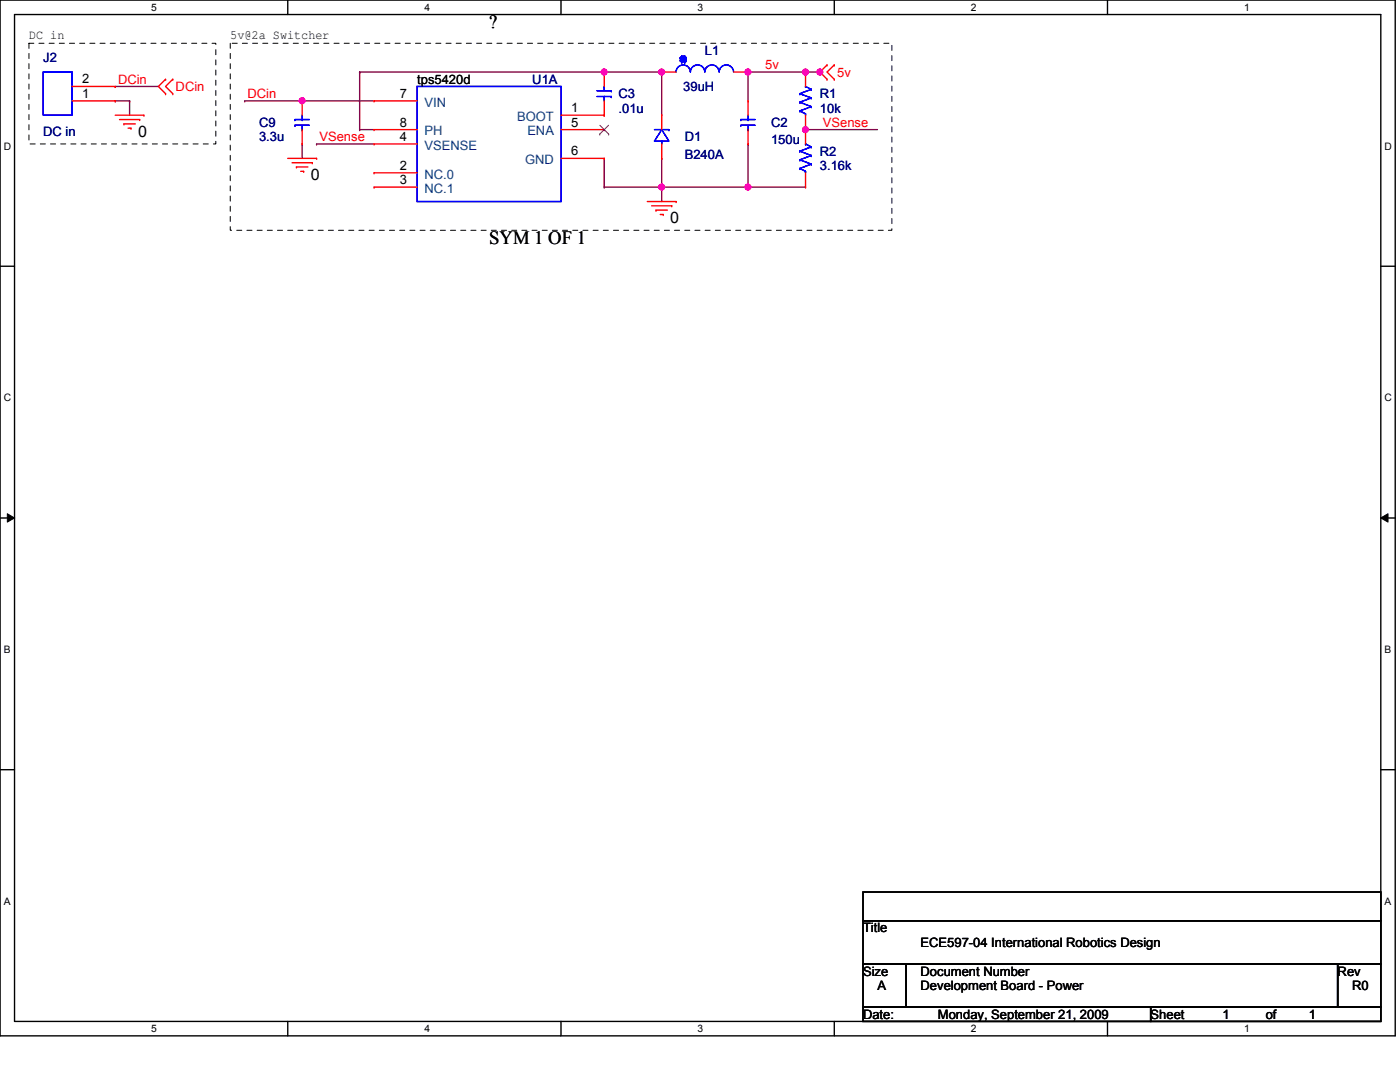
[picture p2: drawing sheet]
<svg xmlns="http://www.w3.org/2000/svg" width="279mm" height="216mm" viewBox="0 0 279 216" stroke-linecap="round" stroke-linejoin="round" font-family="sans-serif">
<path d="M0 0h278.4v206.7h-278.4zM2.9 2.9h272.7v200.9h-272.7z" fill="none" stroke="#000" stroke-width=".28"/>
<g fill="#fff">
<path d="M30.2 .3h1.1v2.3h-1.1z"/>
<path d="M30.2 204.1h1.1v2.3h-1.1z"/>
</g>
<path d="M57.4 0v2.9M57.4 203.8v2.9" fill="none" stroke="#000" stroke-width=".28"/>
<g fill="#fff">
<path d="M84.7 .3h1.1v2.3h-1.1z"/>
<path d="M84.7 204.1h1.1v2.3h-1.1z"/>
</g>
<path d="M112 0v2.9M112 203.8v2.9" fill="none" stroke="#000" stroke-width=".28"/>
<g fill="#fff">
<path d="M139.2 .3h1.2v2.3h-1.2z"/>
<path d="M139.2 204.1h1.2v2.3h-1.2z"/>
</g>
<path d="M166.5 0v2.9M166.5 203.8v2.9" fill="none" stroke="#000" stroke-width=".28"/>
<g fill="#fff">
<path d="M193.8 .3h1.1v2.3h-1.1z"/>
<path d="M193.8 204.1h1.1v2.3h-1.1z"/>
</g>
<path d="M221 0v2.9M221 203.8v2.9" fill="none" stroke="#000" stroke-width=".28"/>
<g fill="#fff">
<path d="M248.3 .3h1.1v2.3h-1.1z"/>
<path d="M248.3 204.1h1.1v2.3h-1.1z"/>
<path d="M.7 28h1.5v2.3h-1.5z"/>
<path d="M276.3 28h1.5v2.3h-1.5z"/>
<path d="M.7 78.2h1.5v2.3h-1.5z"/>
<path d="M276.3 78.2h1.5v2.3h-1.5z"/>
</g>
<path d="M0 53.1h2.9M275.6 53.1h2.8" fill="none" stroke="#000" stroke-width=".28"/>
<g fill="#fff">
<path d="M.7 128.5h1.4v2.2h-1.4z"/>
<path d="M276.3 128.5h1.4v2.2h-1.4z"/>
</g>
<path d="M0 103.4h2.9M275.6 103.4h2.8" fill="none" stroke="#000" stroke-width=".28"/>
<path d="M1.5 102.5l1.4 .9-1.4 .8zM275.6 103.4l1.4-.9v1.7z" fill="#000"/>
<path d="M1.5 102.5l1.4 .9-1.4 .8zM275.6 103.4l1.4-.9v1.7z" fill="none" stroke="#000" stroke-width=".2"/>
<g fill="#fff">
<path d="M.7 178.7h1.4v2.3h-1.4z"/>
<path d="M276.3 178.7h1.4v2.3h-1.4z"/>
</g>
<path d="M0 153.6h2.9M275.6 153.6h2.8" fill="none" stroke="#000" stroke-width=".28"/>
<path d="M5.8 8.6h37.3v20.1h-37.3zM46 8.6h132v37.4h-132z" fill="none" stroke="#000" stroke-width=".2" stroke-dasharray="1 1 1 1 1 1 1 1"/>
<path d="M60.3 20.1h.1M60.3 20.1h14.4" fill="none" stroke="#800040" stroke-width=".28"/>
<circle cx="60.3" cy="20.1" r=".57" fill="#f0f"/>
<circle cx="60.3" cy="20.1" r=".57" fill="none" stroke="#f0f" stroke-width=".28"/>
<path d="M71.8 25.9h.1M71.8 25.9h2.9M160.8 25.9h.1M160.8 25.9h14.3" fill="none" stroke="#800040" stroke-width=".28"/>
<circle cx="160.7" cy="25.9" r=".57" fill="#f0f"/>
<circle cx="160.7" cy="25.9" r=".57" fill="none" stroke="#f0f" stroke-width=".28"/>
<path d="M63.2 28.7h.1M63.2 28.7h11.5M132.1 31.6h.1M132.1 31.6v5.7M149.3 37.3h.1M149.3 37.3h11.5" fill="none" stroke="#800040" stroke-width=".28"/>
<circle cx="149.3" cy="37.3" r=".57" fill="#f0f"/>
<circle cx="149.3" cy="37.3" r=".57" fill="none" stroke="#f0f" stroke-width=".28"/>
<g fill="none" stroke="#800040" stroke-width=".28">
<path d="M23 17.3h.1M23 17.3h8.6M71.8 14.4h.1M71.8 14.4v11.5M120.6 14.4h.1M120.6 14.4h11.5M23 20.1h.1M23 20.1h2.9M25.9 20.1h.1M25.9 20.1v2.9M48.8 20.1h.1M48.8 20.1h11.5"/>
<path d="M120.6 31.6h.1M120.6 37.3h.1M120.6 31.6v5.7M120.6 37.3h11.5"/>
</g>
<circle cx="120.6" cy="14.4" r=".57" fill="#f0f"/>
<circle cx="120.6" cy="14.4" r=".57" fill="none" stroke="#f0f" stroke-width=".28"/>
<path d="M132.1 14.4h.1M132.1 14.4v8.6" fill="none" stroke="#800040" stroke-width=".28"/>
<circle cx="132" cy="14.4" r=".57" fill="#f0f"/>
<circle cx="132" cy="14.4" r=".57" fill="none" stroke="#f0f" stroke-width=".28"/>
<path d="M132.1 37.3h.1M149.3 28.7h.1M149.3 28.7v8.6h-17.2" fill="none" stroke="#800040" stroke-width=".28"/>
<circle cx="132" cy="37.3" r=".57" fill="#f0f"/>
<circle cx="132" cy="37.3" r=".57" fill="none" stroke="#f0f" stroke-width=".28"/>
<path d="M149.3 14.4h.1M149.3 14.4v5.7" fill="none" stroke="#800040" stroke-width=".28"/>
<circle cx="149.3" cy="14.4" r=".57" fill="#f0f"/>
<circle cx="149.3" cy="14.4" r=".57" fill="none" stroke="#f0f" stroke-width=".28"/>
<path d="M160.8 14.4h.1M160.8 14.4h2.8" fill="none" stroke="#800040" stroke-width=".28"/>
<circle cx="163.6" cy="14.4" r=".57" fill="#f0f"/>
<circle cx="163.6" cy="14.4" r=".57" fill="none" stroke="#f0f" stroke-width=".28"/>
<circle cx="160.7" cy="14.4" r=".57" fill="#f0f"/>
<circle cx="160.7" cy="14.4" r=".57" fill="none" stroke="#f0f" stroke-width=".28"/>
<path d="M71.8 14.4h.1M71.8 14.4h48.8M149.3 14.4h.1M149.3 14.4h11.5M60.3 28.7h.1M60.3 28.7v2.9M132.1 37.3h.1M132.1 37.3v2.9" fill="none" stroke="#800040" stroke-width=".28"/>
<g fill="none" stroke="#f00" stroke-width=".28">
<path d="M14.4 17.3h8.6M23 17.3h.1M33 15.8h.1M33 18.7h.1M33 15.8l-1.4 1.5 1.4 1.4M34.5 18.7h.1M34.5 15.8h.1M34.5 15.8l-1.5 1.5 1.5 1.4M120.6 14.4h.1M120.6 14.4v2.9M132.1 14.4h.1M132.1 14.4h2.8"/>
<path d="M146.4 14.4h2.9M149.3 14.4h.1M160.8 14.4h.1M160.8 14.4v2.9M165.1 13h.1M165.1 15.8h.1M165.1 13l-1.5 1.4 1.5 1.4M166.5 15.8h.1M166.5 13h.1M166.5 13l-1.4 1.4 1.4 1.4M14.4 20.1h8.6M23 20.1h.1"/>
<path d="M23 23h5.7M23.9 23.9h4M24.7 24.7h.1M24.7 24.7h2.3M25.6 25.6h.5M26.1 25.6h.1M27.9 23.9h.1M28.7 23h.1M57.4 31.6h5.8M58.3 32.5h4M59.2 33.3h.1M59.2 33.3h2.2"/>
<path d="M60 34.2h.6M60.3 20.1h.1M60.3 28.7h.1M60.3 20.1v2.9M60.3 25.9v2.8M60.6 34.2h.1M62.3 32.5h.1M63.2 31.6h.1M74.7 37.3h.1M74.7 34.5h.1M74.7 28.7h.1M74.7 20.1h.1"/>
<path d="M74.7 25.9h.1M74.7 25.9h8.6M74.7 37.3h8.6M74.7 34.5h8.6M74.7 28.7h8.6M74.7 20.1h8.6M112 31.6h8.6M112 23h8.6M112 25.9h8.6M120.6 31.6h.1M120.6 25.9h.1M120.6 23h.1"/>
<path d="M120.6 20.1v2.9M132.1 31.6h.1M132.1 23h.1M132.1 23v2.9M132.1 28.7v2.9M149.3 20.1h.1M149.3 28.7h.1M149.3 20.1v2.9M149.3 25.9v2.8M160.8 25.9h.1M160.8 37.3h.1M160.8 23v5.7"/>
<path d="M160.8 34.5v2.8M129.2 40.2h5.7M130 41.1h4.1M130.9 41.9h.1M130.9 41.9h2.3M131.8 42.8h.6M132.4 42.8h.1M134.1 41.1h.1M134.9 40.2h.1"/>
</g>
<path d="M172.2 178h103.4v5.7h-103.4zM172.2 183.7h103.4v8.6h-103.4zM172.2 192.3h8.6v8.6h-8.6zM180.8 192.3h86.2v8.6h-86.2zM267 192.3h8.6v8.6h-8.6zM172.2 200.9h57.4v2.9h-57.4zM229.6 200.9h46v2.9h-46z" fill="none" stroke="#000" stroke-width=".28"/>
<g fill="none" stroke="#00f" stroke-width=".28">
<path d="M8.6 14.4h5.8v8.6h-5.8zM83.3 17.3h28.7v22.9h-28.7zM119.1 19.3h2.9M119.1 18.1h2.9M120.6 17.3h.1M120.6 19.3h.1M120.6 17.3v.8M120.6 19.3v.8M122 19.3h.1M122 18.1h.1M134.9 14.4a1.42 1.42 0 0 1 1.5-1.4 1.42 1.42 0 0 1 1.4 1.4M135.8 12.1h.1"/>
<path d="M135.8 11.5h.1M135.8 12.1l.3 .3M135.8 11.5v.6M135.8 11.5l1.1 .6M136.1 11.2h.1M136.1 12.4h.1M136.1 11.2l-.3 .3M136.1 11.2h.6M136.1 11.2l.6 1.2M136.1 12.4h.6M136.7 11.2h.1M136.7 12.4h.1"/>
<path d="M136.7 11.2l-.6 1.2M136.7 11.2l.2 .3M136.9 11.5h.1M136.9 12.1h.1M136.9 11.5l-1.1 .6M136.9 11.5v.6M136.9 12.1l-.2 .3M137.8 14.4a1.43 1.43 0 0 1 1.4-1.4 1.43 1.43 0 0 1 1.5 1.4M140.7 14.4a1.42 1.42 0 0 1 1.4-1.4 1.42 1.42 0 0 1 1.4 1.4M143.5 14.4a1.43 1.43 0 0 1 1.5-1.4 1.43 1.43 0 0 1 1.4 1.4M159.6 18.7h.1M159.6 18.7l2.3 .8"/>
<path d="M160.8 17.3h.1M160.8 17.3l1.1 .5M161.9 19.5h.1M161.9 17.8h.1M161.9 19.5l-2.3 .9M161.9 17.8l-2.3 .9M58.9 23.9h.1M58.9 25h.1M58.9 23.9h2.8M58.9 25h2.8M60.3 25.9h.1M60.3 23.9h.1"/>
<path d="M60.3 23v.9M60.3 25v.9M130.6 25.9h2.9M132.1 25.9l1.4 2.3h-2.9zM132.1 28.2h.1M132.1 28.2v.5M133.5 25.9h.1M147.8 23.9h.1M147.8 25h.1M147.8 23.9h2.9M147.8 25h2.9M149.3 25.9h.1"/>
<path d="M149.3 23.9h.1M149.3 23v.9M149.3 25v.9M159.6 33.6h.1M159.6 31.9h.1M159.6 30.2h.1M159.6 22.1h.1M159.6 20.4h.1M159.6 33.6l1.2 .6M159.6 31.9l2.3 .8M159.6 30.2l2.3 .8M159.6 22.1l1.2 .6"/>
<path d="M159.6 20.4l2.3 .9M160.8 28.7h.1M160.8 34.2h.1M160.8 22.7h.1M160.8 28.7l1.1 .6M160.8 22.7v.3M160.8 34.2v.3M161.9 32.7h.1M161.9 31h.1M161.9 29.3h.1M161.9 21.3h.1M161.9 32.7l-2.3 .9"/>
<path d="M161.9 31l-2.3 .9M161.9 29.3l-2.3 .9M161.9 21.3l-2.3 .8"/>
</g>
<path d="M119.7 26.8h.1M119.7 25l1.8 1.8M121.5 25l-1.8 1.8M121.5 26.8h.1" fill="none" stroke="#804000" stroke-width=".2"/>
<circle cx="60.3" cy="20.1" r=".57" fill="#f0f"/>
<circle cx="60.3" cy="20.1" r=".57" fill="none" stroke="#f0f" stroke-width=".28"/>
<circle cx="160.7" cy="25.9" r=".57" fill="#f0f"/>
<circle cx="160.7" cy="25.9" r=".57" fill="none" stroke="#f0f" stroke-width=".28"/>
<circle cx="149.3" cy="37.3" r=".57" fill="#f0f"/>
<circle cx="149.3" cy="37.3" r=".57" fill="none" stroke="#f0f" stroke-width=".28"/>
<circle cx="120.6" cy="14.4" r=".57" fill="#f0f"/>
<circle cx="120.6" cy="14.4" r=".57" fill="none" stroke="#f0f" stroke-width=".28"/>
<circle cx="132" cy="14.4" r=".57" fill="#f0f"/>
<circle cx="132" cy="14.4" r=".57" fill="none" stroke="#f0f" stroke-width=".28"/>
<circle cx="132" cy="37.3" r=".57" fill="#f0f"/>
<circle cx="132" cy="37.3" r=".57" fill="none" stroke="#f0f" stroke-width=".28"/>
<circle cx="149.3" cy="14.4" r=".57" fill="#f0f"/>
<circle cx="149.3" cy="14.4" r=".57" fill="none" stroke="#f0f" stroke-width=".28"/>
<circle cx="163.6" cy="14.4" r=".57" fill="#f0f"/>
<circle cx="163.6" cy="14.4" r=".57" fill="none" stroke="#f0f" stroke-width=".28"/>
<circle cx="160.7" cy="14.4" r=".57" fill="#f0f"/>
<circle cx="160.7" cy="14.4" r=".57" fill="none" stroke="#f0f" stroke-width=".28"/>
<g font-size="3.7">
<text x="97.6" y="5.7">?</text>
<text x="97.6" y="48.7">SYM 1 OF 1</text>
</g>
<g font-size="3.2">
<text x="27.6" y="27.2">0</text>
<text x="62" y="35.9">0</text>
<text x="133.8" y="44.5">0</text>
</g>
<g font-size="2.6">
<text x="5.8" y="7.9">DC in</text>
<text x="46" y="7.9">5v@2a Switcher</text>
<text x="16.4" y="16.7">2</text>
<text x="83.3" y="16.7">tps5420d</text>
<text x="16.4" y="19.5">1</text>
<text x="79.8" y="19.5">7</text>
<text x="114" y="22.4">1</text>
<text x="79.8" y="28.1">4</text>
<text x="79.8" y="25.3">8</text>
<text x="114" y="25.3">5</text>
<text x="79.8" y="33.9">2</text>
<text x="114" y="31">6</text>
<text x="79.8" y="36.7">3</text>
<text x="172.2" y="186.1">Title</text>
<text x="183.7" y="188.9">ECE597-04 International Robotics Design</text>
<text x="172.2" y="194.7">Size</text>
<text x="175.1" y="197.5">A</text>
<text x="183.7" y="194.7">Document Number</text>
<text x="183.7" y="197.5">Development Board - Power</text>
<text x="267" y="194.7">Rev</text>
<text x="269.8" y="197.5">R0</text>
<text x="172.2" y="203.3">Date:</text>
<text x="187.2" y="203.3">Monday, September 21, 2009</text>
<text x="229.6" y="203.3">Sheet</text>
<text x="244" y="203.3">1</text>
<text x="252.6" y="203.3">of</text>
<text x="261.2" y="203.3">1</text>
</g>
<g font-size="2.6" fill="#000080">
<text x="140.7" y="11">L1</text>
<text x="8.6" y="12.4">J2</text>
<text x="106.2" y="16.7">U1A</text>
<text x="123.4" y="19.6">C3</text>
<text x="123.4" y="22.5">.01u</text>
<text x="136.4" y="18.1">39uH</text>
<text x="163.6" y="19.6">R1</text>
<text x="163.6" y="22.5">10k</text>
<text x="8.6" y="27.1">DC in</text>
<text x="51.7" y="25.3">C9</text>
<text x="51.7" y="28.2">3.3u</text>
<text x="136.7" y="28.2">D1</text>
<text x="153.9" y="25.3">C2</text>
<text x="153.9" y="28.8">150u</text>
<text x="136.7" y="31.6">B240A</text>
<text x="163.6" y="31.1">R2</text>
<text x="163.6" y="33.9">3.16k</text>
</g>
<g font-size="2.6" fill="#f00">
<text x="23.6" y="16.7">DCin</text>
<text x="152.7" y="13.8">5v</text>
<text x="167.1" y="15.3">5v</text>
<text x="35.1" y="18.1">DCin</text>
<text x="49.4" y="19.6">DCin</text>
<text x="63.8" y="28.2">VSense</text>
<text x="164.2" y="25.3">VSense</text>
</g>
<g font-size="2.6" fill="#004080">
<text x="84.7" y="21.3">VIN</text>
<text x="84.7" y="29.9">VSENSE</text>
<text x="84.7" y="27">PH</text>
<text x="103.2" y="24.2">BOOT</text>
<text x="105.2" y="27">ENA</text>
<text x="84.7" y="35.6">NC.0</text>
<text x="104.8" y="32.8">GND</text>
<text x="84.7" y="38.5">NC.1</text>
</g>
<g font-size="2">
<text x="30.2" y="2.2">5</text>
<text x="84.7" y="2.2">4</text>
<text x="139.2" y="2.2">3</text>
<text x="193.8" y="2.2">2</text>
<text x="248.3" y="2.2">1</text>
<text x=".7" y="29.8">D</text>
<text x="276.3" y="29.8">D</text>
<text x=".7" y="80.1">C</text>
<text x="276.3" y="80.1">C</text>
<text x=".7" y="130.3">B</text>
<text x="276.3" y="130.3">B</text>
<text x=".7" y="180.5">A</text>
<text x="276.3" y="180.5">A</text>
<text x="30.2" y="206">5</text>
<text x="84.7" y="206">4</text>
<text x="139.2" y="206">3</text>
<text x="193.8" y="206">2</text>
<text x="248.3" y="206">1</text>
</g>
</svg>
